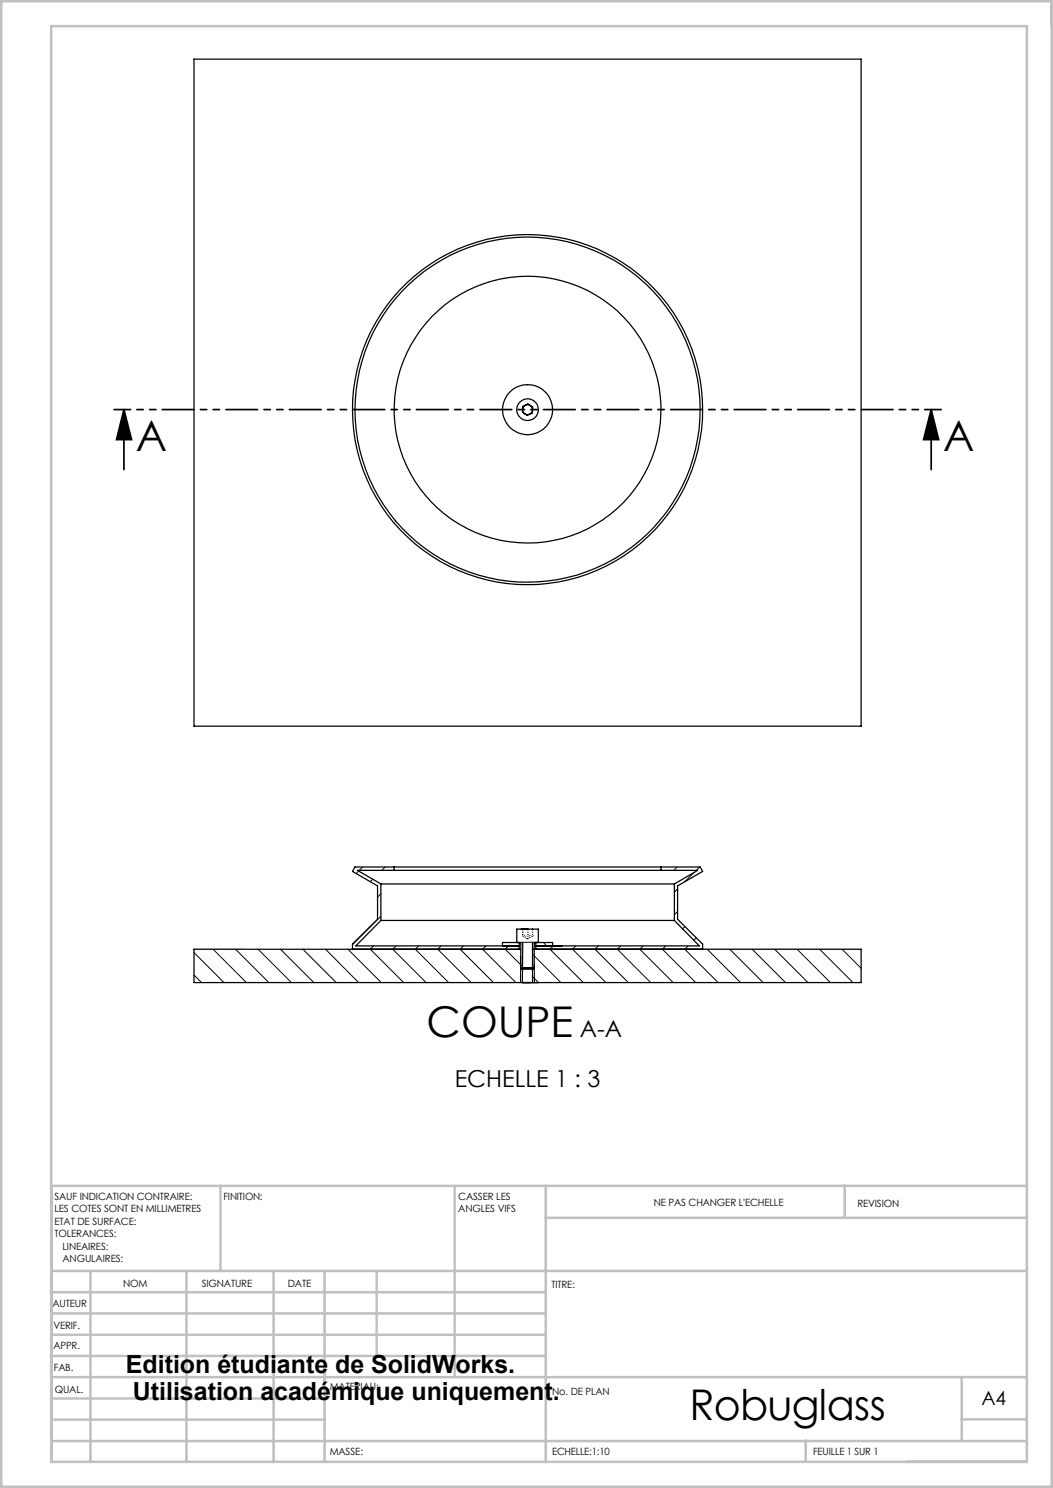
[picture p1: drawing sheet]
<svg xmlns="http://www.w3.org/2000/svg" width="210mm" height="297mm" viewBox="0 0 210 297" stroke-linecap="round" stroke-linejoin="round" font-family="sans-serif">
<path d="M24.8 81.9l1.5 6h-3zM24.8 81.9v12M186.1 81.9l1.5 6h-3zM186.1 81.9v12" fill="none" stroke="#000" stroke-width=".35"/>
<path d="M188.1 81.9h-165.3" fill="none" stroke="#000" stroke-width=".35" stroke-dasharray="6.3 1.3 1.3 1.3 1.3 1.3" stroke-dashoffset="3.1"/>
<g fill="none" stroke="#c0c0c0" stroke-width=".5">
<path d="M.3 .3h209.9v296.9h-209.9zM10.2 5.2h195.1v287h-195.1zM44.1 237.1v17M90.9 237.1v38.2M109.1 237.1v55.2M168.8 237v6.4M205.3 237.1h-195v55.2M10.3 254.1h195M10.3 258.3h98.8M18.1 254.1v38.2M37.3 254.1v38.2M54.7 254.1v38.2"/>
<path d="M64.9 254.1v38.2M75.3 254.1v17M109.1 243.5h96.2M10.3 271.1h98.8M10.3 266.8h98.8M10.3 262.6h98.8M10.3 279.6h54.6M10.3 275.3h195M192.2 275.2v12.8M10.3 288.1h195M10.3 283.8h54.6M161.1 288v4.2"/>
<path d="M192.2 283.7h13.1"/>
</g>
<path d="M186.1 81.9l1.5 6h-3zM24.8 81.9l1.5 6h-3z" fill="#000"/>
<g fill="none" stroke="#000" stroke-width=".25">
<path d="M38.8 11.8h133.3v133.4h-133.3zM104.5 81.3l1-.5 1 .6-.1 1.2-1 .5-1-.7zM76.1 176.7h58.7M76.1 176.7l-4.7-2.7h68.1l-4.7 2.7M76.1 176.7v7.3M78.8 173.3v.7M132.1 173.3v.7M134.8 176.7v7.3M76.1 184l-5 5.1h32.7h-3.3M76.1 184h58.7M100.4 189.1v-.7h3.7v5.1l.3 .3h2.1l.3-.3v-5.1h3.7v.7M103.3 188.4v-2.7h4.3v2.7"/>
<path d="M103.8 188.4v1.4h-33.3v-1.1l5-4.9v-6.7l-5-2.9 .4-.9h69.1l.4 .9-5 2.9v6.7l5 4.9v1.1M104.1 193.5h2.7zM104.5 187.1h.1M104.5 185.7v1.4M104.5 187.1l1 .5 .9-.5M104.5 187.1h1.9M104.5 188.4l-.1 8M105.5 185.7v1.4M106.1 196.4h-1.7h2.2M106.4 188.5l.1 7.9M106.4 187.1h.1M106.4 185.7v1.4"/>
<path d="M106.6 189.8h65.5v6.6h-133.3v-6.6h65.1M107.1 189.1h4.1h-1.3M107.1 189.1h5.3M107.1 188.4v1.4M134.8 184l5 5.1h-32.7"/>
<circle cx="105.4" cy="81.9" r="5"/>
<circle cx="105.4" cy="81.9" r="35"/>
<circle cx="105.5" cy="81.9" r="34.5"/>
<circle cx="105.5" cy="81.9" r="26.7"/>
<circle cx="105.5" cy="81.9" r="1"/>
<circle cx="105.5" cy="81.9" r="2.17"/>
</g>
<g fill="none" stroke="#000" stroke-width=".2">
<path d="M71.7 174.1l-.5 .5M72.5 173.3l-.7 .7M74.5 175.8l-.5 .5M76.1 178.7l-.6 .7M77 173.3l-.7 .7M135.3 173.3l-.6 .7M135.4 177.7l-.6 .7M138.8 174.4l-1.9 1.8M139.8 173.3l-.6 .7M38.8 194.9l1.5 1.5M38.8 190.4l6 6M42.6 189.8l6.7 6.6"/>
<path d="M47.1 189.8l6.6 6.6M51.6 189.8l6.6 6.6M56.1 189.8l6.6 6.6M60.5 189.8l6.7 6.6M65.1 189.8l6.6 6.6M69.5 189.8l6.7 6.6M74.7 189.1l-.7 .7 6.7 6.6M76.1 183.2l-5.6 5.6M79.2 189.1l-.7 .7 6.7 6.6M83.7 189.1l-.7 .7 6.7 6.6M88.2 189.1l-.7 .7 6.7 6.6M92.6 189.1l-.6 .7 6.6 6.6"/>
<path d="M97.1 189.1l-.6 .7 6.6 6.6M101.6 189.1l-.6 .7 3.3 3.3M103.7 188.4h4.2M104.1 191.1l-.1 5.3M106.6 195.4l1 1M106.6 190.9l5.5 5.5M106.8 192.9v3.4M108.6 188.4l.7 .7M110.6 189.1l-.7 .7 6.7 6.6M115.1 189.1l-.7 .7 6.7 6.6M119.6 189.1l-.7 .7 6.7 6.6M124.1 189.1l-.7 .7 6.7 6.6"/>
<path d="M128.6 189.1l-.7 .7 6.7 6.6M133.1 189.1l-.7 .7 6.7 6.6M135.4 182.2l-.6 .7M136.9 185.2l-.5 .5M137.6 189.1l-.7 .7 6.7 6.6M139.2 187.5l-.5 .5M141.4 189.8l6.6 6.6M145.9 189.8l6.6 6.6M150.4 189.8l6.6 6.6M154.8 189.8l6.7 6.6M159.3 189.8l6.7 6.6M163.8 189.8l6.7 6.6"/>
<path d="M168.3 189.8l3.8 3.8"/>
</g>
<path d="M104.1 186.6h2.6M104.2 186.1h2.6" fill="none" stroke="#fff" stroke-width=".28"/>
<path d="M104.9 186.7l-.9 .7M105 186.9l1.4 .5M105.2 187.3l1.3 .5M105.2 186.9l-.9 .7M105.4 187.3l-.9 .6M105.9 186.8l1.1 .5" fill="none" stroke="#fff" stroke-width=".2"/>
<g font-size="8.5">
<text x="27.2" y="90.2">A</text>
<text x="188.5" y="90.2">A</text>
<text x="85.3" y="207.3">COUPE</text>
<text x="137.8" y="283.9">Robuglass</text>
</g>
<g font-size="5">
<text x="25.2" y="274.4">Edition étudiante de SolidWorks.</text>
<text x="26.6" y="279.9">Utilisation académique uniquement.</text>
</g>
<g font-size="4.7">
<text x="115.9" y="207.3">A-A</text>
<text x="90.9" y="217.2">ECHELLE 1 : 3</text>
</g>
<text font-size="3.9" x="196.2" y="280.8">A4</text>
<g font-size="2">
<text x="10.9" y="239.9">SAUF INDICATION CONTRAIRE:</text>
<text x="44.7" y="239.9">FINITION:</text>
<text x="91.6" y="239.8">CASSER LES</text>
<text x="10.9" y="242.4">LES COTES SONT EN MILLIMETRES</text>
<text x="10.9" y="244.9">ETAT DE SURFACE:</text>
<text x="91.6" y="242.3">ANGLES VIFS</text>
<text x="130.7" y="241.2">NE PAS CHANGER L'ECHELLE</text>
<text x="171.4" y="241.4">REVISION</text>
<text x="10.9" y="247.4">TOLERANCES:</text>
<text x="12.5" y="249.9">LINEAIRES:</text>
<text x="12.5" y="252.4">ANGULAIRES:</text>
<text x="24.6" y="257.3">NOM</text>
<text x="40.3" y="257.2">SIGNATURE</text>
<text x="57.5" y="257.2">DATE</text>
<text x="110.2" y="257.5">TITRE:</text>
<text x="10.5" y="261.4">AUTEUR</text>
<text x="10.7" y="269.7">APPR.</text>
<text x="10.7" y="265.7">VERIF.</text>
<text x="10.7" y="274.1">FAB.</text>
<text x="11" y="278.5">QUAL.</text>
<text x="65.9" y="277.8">MATERIAU:</text>
<text x="110.4" y="278.9">No. DE PLAN</text>
<text x="65.9" y="290.9">MASSE:</text>
<text x="110.4" y="290.9">ECHELLE:1:10</text>
<text x="162.5" y="290.8">FEUILLE 1 SUR 1</text>
</g>
</svg>
